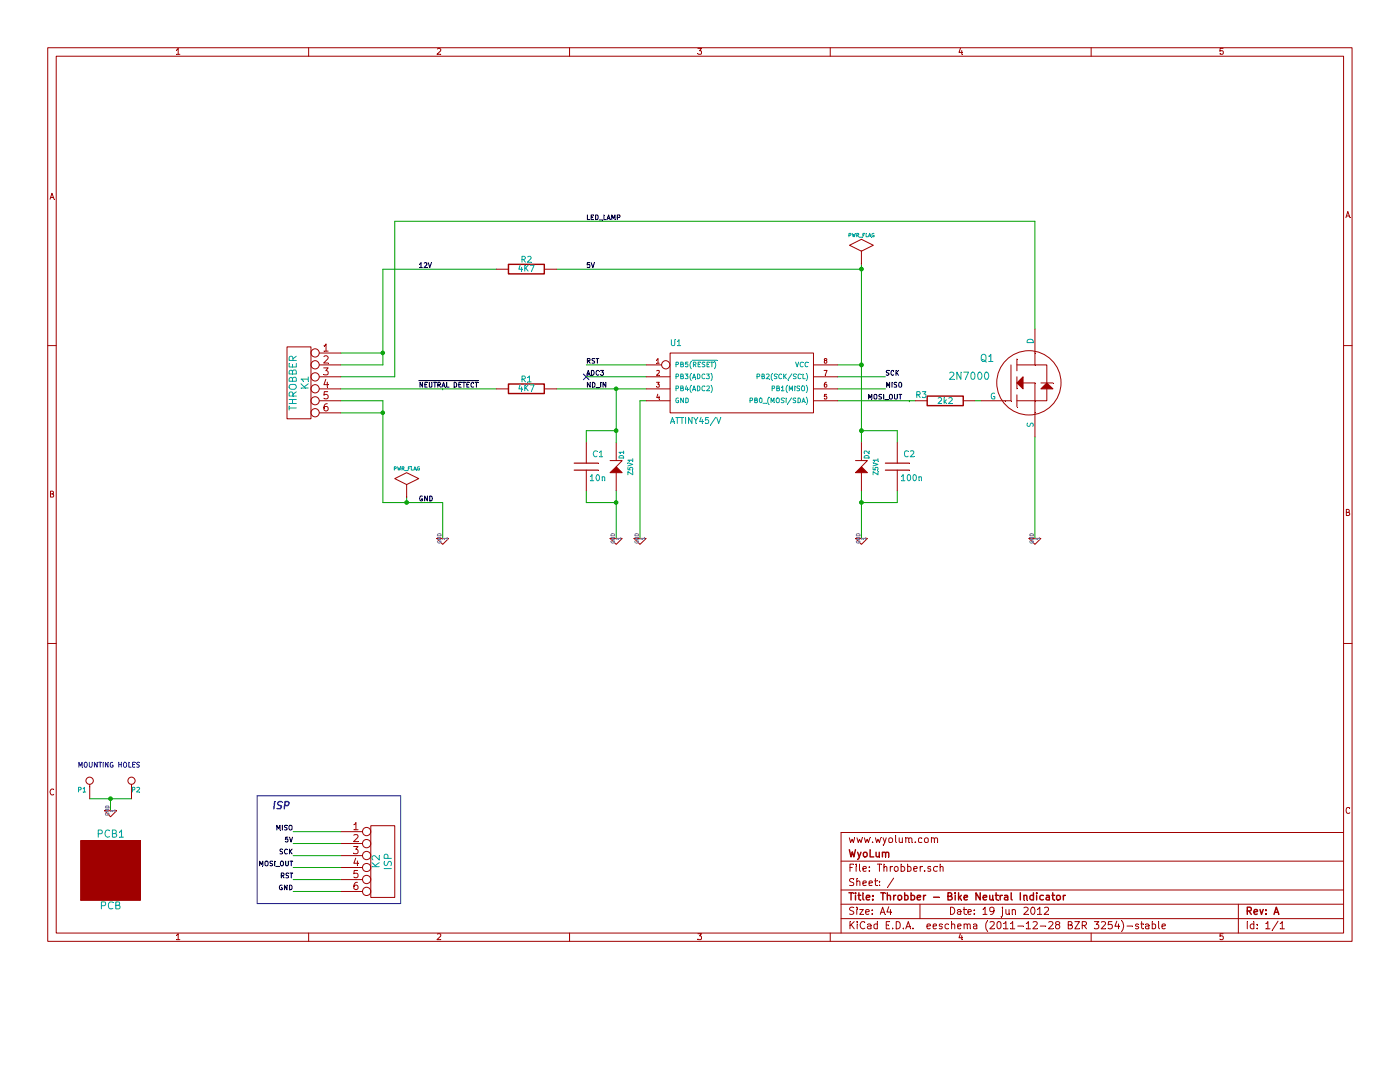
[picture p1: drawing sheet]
EESchema Schematic File Version 2  date 6/19/2012 7:34:39 PM
LIBS:Throbber
LIBS:power
LIBS:Throbber-cache
EELAYER 25  0
EELAYER END
$Descr A4 11700 8267
encoding utf-8
Sheet 1 1
Title "Throbber - Bike Neutral Indicator"
Date "19 jun 2012"
Rev "A"
Comp "WyoLum"
Comment1 "www.wyolum.com"
Comment2 ""
Comment3 ""
Comment4 ""
$EndDescr
NoConn ~ 4900 3150
Connection ~ 3400 4200
Wire Wire Line
	3400 4150 3400 4200
Connection ~ 7200 2250
Wire Wire Line
	7200 3700 7200 2200
Wire Wire Line
	2450 7450 2850 7450
Wire Wire Line
	2450 7250 2850 7250
Wire Wire Line
	2450 7050 2850 7050
Wire Wire Line
	5400 3050 4900 3050
Connection ~ 5150 3250
Wire Wire Line
	7000 3350 7650 3350
Wire Wire Line
	7000 3150 7400 3150
Connection ~ 3200 2950
Wire Wire Line
	2850 2950 3200 2950
Wire Wire Line
	3300 1850 8650 1850
Wire Wire Line
	3300 1850 3300 3150
Wire Wire Line
	3300 3150 2850 3150
Wire Wire Line
	8650 1850 8650 2750
Connection ~ 7200 3600
Wire Wire Line
	7500 3700 7500 3600
Wire Wire Line
	7500 3600 7200 3600
Wire Wire Line
	7200 4100 7200 4500
Wire Wire Line
	8150 3350 8200 3350
Connection ~ 5150 4200
Wire Wire Line
	5150 4100 5150 4500
Wire Wire Line
	5400 3350 5350 3350
Connection ~ 5150 3600
Wire Wire Line
	4900 3600 5150 3600
Wire Wire Line
	4900 3600 4900 3700
Wire Wire Line
	750  6675 1100 6675
Wire Wire Line
	925  6775 925  6675
Connection ~ 925  6675
Wire Wire Line
	4650 3250 5400 3250
Wire Wire Line
	5150 3250 5150 3700
Wire Wire Line
	4900 4100 4900 4200
Wire Wire Line
	4900 4200 5150 4200
Wire Wire Line
	5350 3350 5350 4500
Wire Wire Line
	7200 2250 4650 2250
Wire Wire Line
	7200 4200 7500 4200
Wire Wire Line
	7500 4200 7500 4100
Connection ~ 7200 4200
Wire Wire Line
	7200 3050 7000 3050
Connection ~ 7200 3050
Wire Wire Line
	3700 4200 3700 4500
Wire Wire Line
	3200 2250 4150 2250
Wire Wire Line
	3200 2250 3200 3050
Wire Wire Line
	3200 3050 2850 3050
Wire Wire Line
	3200 3350 2850 3350
Wire Wire Line
	3200 4200 3700 4200
Wire Wire Line
	8650 3650 8650 4500
Wire Wire Line
	2850 3450 3200 3450
Connection ~ 3200 3450
Wire Wire Line
	7000 3250 7400 3250
Wire Wire Line
	5400 3150 4900 3150
Wire Wire Line
	4150 3250 2850 3250
Wire Wire Line
	2850 6950 2450 6950
Wire Wire Line
	2850 7150 2450 7150
Wire Wire Line
	2850 7350 2450 7350
Wire Notes Line
	2150 7550 3350 7550
Wire Notes Line
	2150 7550 2150 6650
Wire Notes Line
	2150 6650 3350 6650
Wire Notes Line
	3350 6650 3350 7550
Wire Wire Line
	3200 3350 3200 4200
$Comp
L PWR_FLAG #FLG01
U 1 1
P 3400 4150
F 0 "#FLG01" H 3400 4420 30  0001 C CNN
F 1 "PWR_FLAG" H 3400 4380 30  0000 C CNN
	1    3400 4150
	1    0    0    -1  
$EndComp
$Comp
L PWR_FLAG #FLG02
U 1 1
P 7200 2200
F 0 "#FLG02" H 7200 2470 30  0001 C CNN
F 1 "PWR_FLAG" H 7200 2430 30  0000 C CNN
	1    7200 2200
	1    0    0    -1  
$EndComp
Text Label 4900 3150 0    40   ~ 0
ADC3
Text Label 4900 3050 0    40   ~ 0
RST
$Comp
L CONN_6 K1
U 1 1
P 2500 3200
F 0 "K1" V 2450 3200 60  0000 C CNN
F 1 "THROBBER" V 2550 3200 60  0000 C CNN
F 2 "pin_strip_6" V 2650 3200 60  0001 C CNN
	1    2500 3200
	-1   0    0    -1  
$EndComp
Text Label 7250 3350 0    40   ~ 0
MOSI_OUT
Text Label 7400 3250 0    40   ~ 0
MISO
Text Label 7400 3150 0    40   ~ 0
SCK
$Comp
L MOSFET_N Q1
U 1 1
P 8500 3200
F 0 "Q1" H 8250 3400 60  0000 C CNN
F 1 "2N7000" H 8100 3250 60  0000 C CNN
F 2 "SOT23-3" H 8100 3350 60  0001 C CNN
	1    8500 3200
	1    0    0    -1  
$EndComp
$Comp
L GND #PWR03
U 1 1
P 8650 4500
F 0 "#PWR03" H 8650 4500 30  0001 C CNN
F 1 "GND" H 8650 4430 30  0001 C CNN
	1    8650 4500
	1    0    0    -1  
$EndComp
Text Label 4900 1850 0    40   ~ 0
LED_LAMP
$Comp
L GND #PWR04
U 1 1
P 7200 4500
F 0 "#PWR04" H 7200 4500 30  0001 C CNN
F 1 "GND" H 7200 4430 30  0001 C CNN
	1    7200 4500
	1    0    0    -1  
$EndComp
Text Label 4900 3250 0    40   ~ 0
ND_IN
Text Label 4900 2250 0    40   ~ 0
5V
Text Label 3500 2250 0    40   ~ 0
12V
Text Label 3500 4200 0    40   ~ 0
GND
$Comp
L GND #PWR05
U 1 1
P 3700 4500
F 0 "#PWR05" H 3700 4500 30  0001 C CNN
F 1 "GND" H 3700 4430 30  0001 C CNN
	1    3700 4500
	1    0    0    -1  
$EndComp
$Comp
L GND #PWR06
U 1 1
P 5150 4500
F 0 "#PWR06" H 5150 4500 30  0001 C CNN
F 1 "GND" H 5150 4430 30  0001 C CNN
	1    5150 4500
	1    0    0    -1  
$EndComp
$Comp
L GND #PWR07
U 1 1
P 5350 4500
F 0 "#PWR07" H 5350 4500 30  0001 C CNN
F 1 "GND" H 5350 4430 30  0001 C CNN
	1    5350 4500
	1    0    0    -1  
$EndComp
Text Label 3500 3250 0    40   ~ 0
~NEUTRAL DETECT
$Comp
L ATTINY85 U1
U 1 1
P 6200 3200
F 0 "U1" H 5600 3500 50  0000 L BNN
F 1 "ATTINY45/V" H 5600 2850 50  0000 L BNN
F 2 "SO8E" H 6700 2775 50  0001 C CNN
	1    6200 3200
	1    0    0    -1  
$EndComp
$Comp
L GND #PWR08
U 1 1
P 925 6775
F 0 "#PWR08" H 925 6775 30  0001 C CNN
F 1 "GND" H 925 6705 30  0001 C CNN
	1    925  6775
	1    0    0    -1  
$EndComp
Text Notes 650  6425 0    40   ~ 0
MOUNTING HOLES
$Comp
L CONN_1 P2
U 1 1
P 1100 6525
F 0 "P2" V 1025 6450 40  0000 L CNN
F 1 "CONN_1" H 1100 6580 30  0001 C CNN
F 2 "vite_3mm" H 1100 6525 60  0001 C CNN
	1    1100 6525
	0    -1   -1   0   
$EndComp
$Comp
L CONN_1 P1
U 1 1
P 750 6525
F 0 "P1" V 675 6550 40  0000 L CNN
F 1 "CONN_1" H 750 6580 30  0001 C CNN
F 2 "vite_3mm" H 750 6525 60  0001 C CNN
	1    750  6525
	0    -1   -1   0   
$EndComp
$Comp
L C C2
U 1 1
P 7500 3900
F 0 "C2" H 7550 4000 50  0000 L CNN
F 1 "100n" H 7525 3800 50  0000 L CNN
F 2 "c_0805" H 7500 3900 60  0001 C CNN
	1    7500 3900
	1    0    0    -1  
$EndComp
$Comp
L C C1
U 1 1
P 4900 3900
F 0 "C1" H 4950 4000 50  0000 L CNN
F 1 "10n" H 4925 3800 50  0000 L CNN
F 2 "c_0805" H 4900 3900 60  0001 C CNN
	1    4900 3900
	1    0    0    -1  
$EndComp
Text Notes 2275 6775 0    60   Italic 12
ISP
$Comp
L CONN_6 K2
U 1 1
P 3200 7200
F 0 "K2" V 3150 7200 60  0000 C CNN
F 1 "ISP" V 3250 7200 60  0000 C CNN
F 2 "pin_strip_3x2" H 3200 7200 60  0001 C CNN
	1    3200 7200
	1    0    0    -1  
$EndComp
Text Label 2450 6950 2    40   ~ 0
MISO
Text Label 2450 7150 2    40   ~ 0
SCK
Text Label 2450 7350 2    40   ~ 0
RST
Text Label 2450 7050 2    40   ~ 0
5V
Text Label 2450 7450 2    40   ~ 0
GND
Text Label 2450 7250 2    40   ~ 0
MOSI_OUT
$Comp
L DIODE_ZENER D2
U 1 1
P 7200 3900
F 0 "D2" H 7300 3850 40  0000 C CNN
F 1 "Z5V1" H 7200 3775 40  0000 C CNN
F 2 "d_0805" H 7200 3900 60  0001 C CNN
	1    7200 3900
	0    -1   -1   0   
$EndComp
$Comp
L DIODE_ZENER D1
U 1 1
P 5150 3900
F 0 "D1" H 5250 3850 40  0000 C CNN
F 1 "Z5V1" H 5150 3775 40  0000 C CNN
F 2 "d_0805" H 5150 3900 60  0001 C CNN
	1    5150 3900
	0    -1   -1   0   
$EndComp
$Comp
L R R2
U 1 1
P 4400 2250
F 0 "R2" V 4325 2250 50  0000 C CNN
F 1 "4K7" V 4400 2250 50  0000 C CNN
F 2 "r_0805" H 4400 2250 60  0001 C CNN
	1    4400 2250
	0    1    1    0   
$EndComp
$Comp
L R R3
U 1 1
P 7900 3350
F 0 "R3" V 7950 3550 50  0000 C CNN
F 1 "2k2" V 7900 3350 50  0000 C CNN
F 2 "r_0805" H 7900 3350 60  0001 C CNN
	1    7900 3350
	0    -1   -1   0   
$EndComp
$Comp
L PCB PCB1
U 1 1
P 925 7275
F 0 "PCB1" H 925 7575 60  0000 C CNN
F 1 "PCB" H 925 6975 60  0000 C CNN
F 2 "PCB" H 925 7275 60  0001 C CNN
	1    925  7275
	1    0    0    -1  
$EndComp
$Comp
L R R1
U 1 1
P 4400 3250
F 0 "R1" V 4325 3250 50  0000 C CNN
F 1 "4K7" V 4400 3250 50  0000 C CNN
F 2 "r_0805" H 4400 3250 60  0001 C CNN
	1    4400 3250
	0    1    1    0   
$EndComp
$EndSCHEMATC
